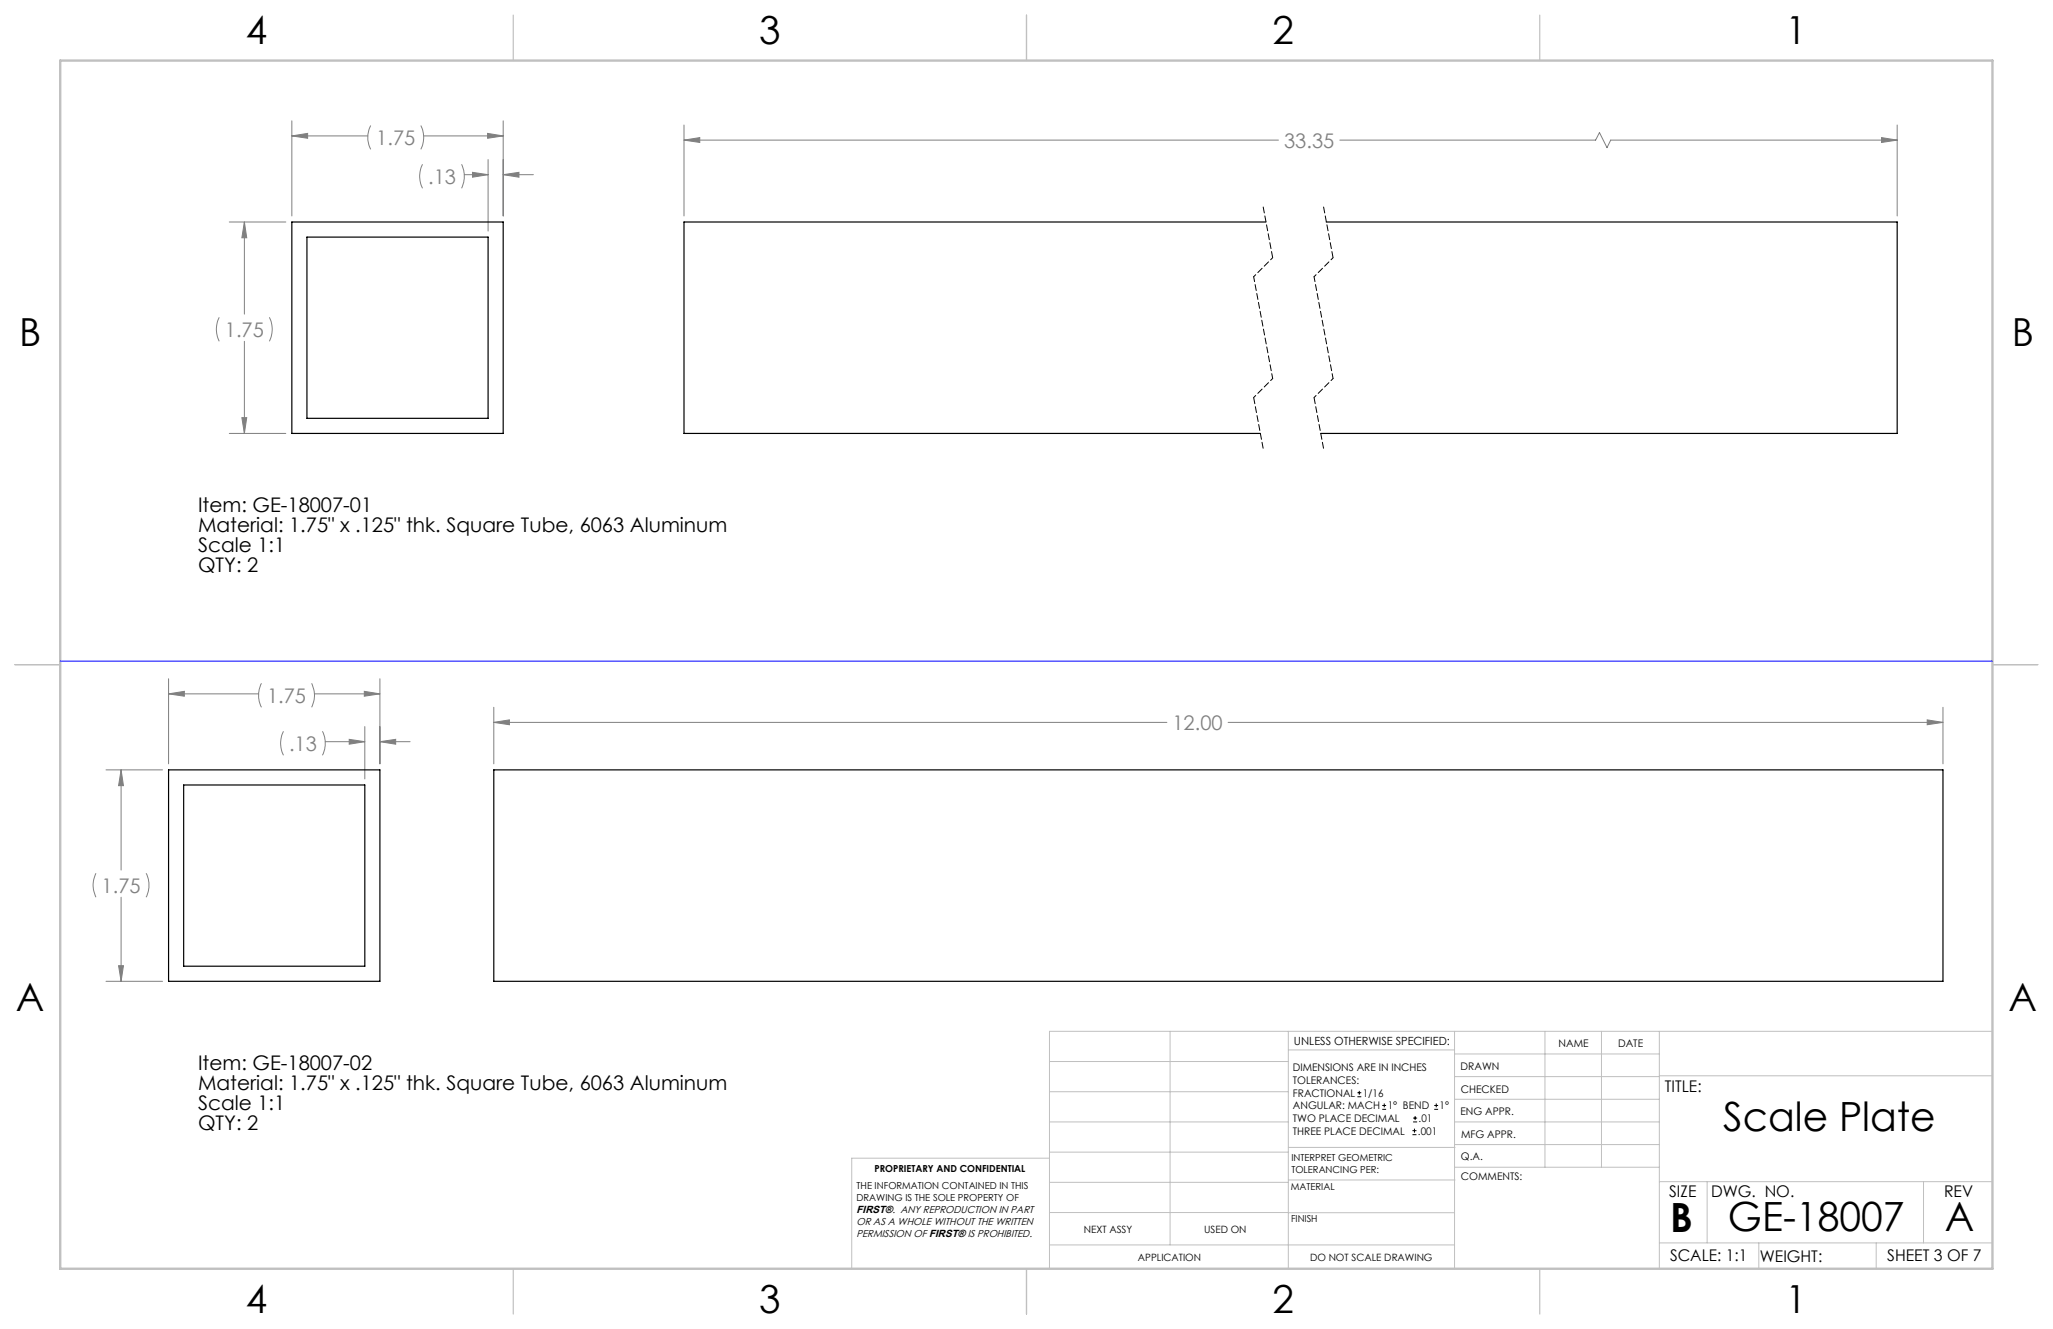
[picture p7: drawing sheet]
<svg xmlns="http://www.w3.org/2000/svg" width="432mm" height="279mm" viewBox="0 0 432 279" stroke-linecap="round" stroke-linejoin="round" font-family="sans-serif">
<g fill="none" stroke="#c0c0c0" stroke-width=".21">
<path d="M246.1 216.8v44.9M271 216.8v49.9M305.9 216.8v49.9M324.9 216.8v28.6M336.8 216.8v28.6M349 216.8v49.9M419.1 216.8h-198.4v49.9M220.7 235.9h50.3M220.7 229.5h50.3M220.7 223.2h50.3M271 220.7h34.9M305.9 231.1h43.1"/>
<path d="M305.9 226.3h43.1M305.9 221.6h43.1M305.9 235.9h43.1M349 226.2h70.1M220.7 248.6h50.3M220.7 242.2h50.3M220.7 254.9h50.3M220.7 243.5h-41.6v23.2M271 255h34.9M271 248.1h35M271 241.2h35M305.9 240.6h43.1"/>
<path d="M306 245.4h43M349 248.4h70.1M359.1 248.4v12.9M404.6 248.4v12.9M220.7 261.7h85.2M349 261.3h70.1M369.9 261.3v5.4M394.6 261.3v5.4"/>
</g>
<path d="M108 3.2v9.5M215.9 3.2v9.5M323.8 3.2v9.5M3.1 139.7h9.6M419.1 139.7h9.5M108 266.7v9.6M215.9 266.7v9.6M323.8 266.7v9.6" fill="none" stroke="#c0c0c0" stroke-width=".25"/>
<path d="M12.7 12.7h406.4v254h-406.4z" fill="none" stroke="#c0c0c0" stroke-width=".5"/>
<g fill="none" stroke="#808080" stroke-width=".21">
<path d="M61.4 25.4v20M61.4 28.6h16M61.4 28.6l3.3-.6v1.1zM78 26.4a5.5 5.5 0 0 0 0 5M88.5 26.4a5.5 5.5 0 0 1 0 5M88.9 34.5a5.6 5.6 0 0 0 0 5.1M89.1 28.6h16.7M97.1 34.5a5.9 5.9 0 0 1 0 5.1M97.6 36.7h5.1M99.4 36.2l3.3 .5-3.3 .6zM102.6 28l3.2 .6-3.2 .5zM102.7 33.5v15.1"/>
<path d="M105.8 25.4v20M105.8 36.7h6.4M105.8 36.7l3.3-.5v1.1zM143.9 29.5l3.3-.6v1.1zM143.9 26.3v19.1M143.9 29.5h125M281.8 29.5h53.8l.8-1.6 1.6 3.1 .8-1.5h60.2M395.7 28.9l3.3 .6-3.3 .5zM399 26.3v19.1M48.2 46.7h11.9M51.4 46.7l.5 3.3h-1zM51.4 46.7v19.3"/>
<path d="M46.1 66.7a5.6 5.6 0 0 0 0 5.1M51.4 71.8v19.3M56.7 66.7a5.6 5.6 0 0 1 0 5.1M48.2 91.1h11.9M50.9 87.8h1l-.5 3.3zM35.5 142.7v17.9M35.5 145.9h18.9M35.5 145.9l3.3-.6v1.1zM55 143.7a5.6 5.6 0 0 0 0 5M59.6 153.7a5.6 5.6 0 0 0 0 5.1M65.5 143.7a5.6 5.6 0 0 1 0 5M66.1 145.9h13.8"/>
<path d="M67.8 153.7a5.6 5.6 0 0 1 0 5.1M68.4 155.9h8.3M73.4 155.4l3.3 .5-3.3 .6zM76.6 145.3l3.3 .6-3.3 .5zM76.7 152.8v11M79.9 142.7v17.9M79.9 155.9h6.4M79.9 155.9l3.3-.5v1.1zM103.9 148.7v11.9M103.9 151.9h141.5M103.9 151.9l3.2-.6v1.1zM258.3 151.9h150.4"/>
<path d="M405.3 151.3l3.4 .6-3.4 .5zM408.7 148.7v11.9M22.3 161.9h11.9M25.5 161.9v21M25.5 161.9l.5 3.3h-1.1zM20.2 183.6a5.6 5.6 0 0 0 0 5M25.5 188.6v17.7M30.7 183.6a5.6 5.6 0 0 1 0 5M22.3 206.3h11.9M24.9 203h1.1l-.5 3.3z"/>
</g>
<path d="M265.7 43.5l2 10.7M278.4 43.5l2 10.7M263.7 83.6l2 10.7M276.4 83.6l2 10.7" fill="none" stroke="#000" stroke-width=".21" stroke-dasharray="1.3 .6"/>
<path d="M267.7 54.2l-4 4M280.4 54.2l-4 4M267.7 79.6l-4 4M280.4 79.6l-4 4" fill="none" stroke="#000" stroke-width=".21" stroke-dasharray="1.3 .6" stroke-dashoffset=".7"/>
<path d="M263.7 58.2l4 21.4M276.4 58.2l4 21.4" fill="none" stroke="#000" stroke-width=".21" stroke-dasharray="1.3 .6" stroke-dashoffset=".2"/>
<path d="M12.7 139h406.4" fill="none" stroke="#00f" stroke-width=".21"/>
<path d="M61.4 28.6l3.3-.6v1.1zM102.6 28l3.2 .6-3.2 .5zM50.9 87.8h1l-.5 3.3zM51.4 46.7l.5 3.3h-1zM99.4 36.2l3.3 .5-3.3 .6zM105.8 36.7l3.3-.5v1.1zM395.7 28.9l3.3 .6-3.3 .5zM143.9 29.5l3.3-.6v1.1zM35.5 145.9l3.3-.6v1.1zM76.6 145.3l3.3 .6-3.3 .5zM73.4 155.4l3.3 .5-3.3 .6zM79.9 155.9l3.3-.5v1.1zM24.9 203h1.1l-.5 3.3zM25.5 161.9l.5 3.3h-1.1zM405.3 151.3l3.4 .6-3.4 .5zM103.9 151.9l3.2-.6v1.1z" fill="#808080"/>
<path d="M61.4 46.7h44.4v44.4h-44.4zM64.6 49.8h38.1v38.1h-38.1zM266.2 46.7h-122.3v44.4h121.2M278.9 46.7h120.1v44.4h-121.2M35.5 161.9h44.4v44.4h-44.4zM38.6 165h38.1v38.1h-38.1zM103.9 161.9h304.8v44.4h-304.8z" fill="none" stroke="#000" stroke-width=".25"/>
<g fill="none" stroke="#000" stroke-width=".21">
<path d="M285.5 230.6h.8M285.5 229.7h.8M285.9 229.3v.9M290.7 233.2h.8M290.7 232.4h.8M291.1 232v.8M297.1 238.5h.8M297.1 237.7h.8M297.2 235.9h.9M297.2 235.1h.9M297.5 237.3v.8M297.6 234.6v.9"/>
<path d="M301.7 233.2h.8M301.7 232.4h.8M302.1 232v.8"/>
</g>
<g font-size="8.5">
<text x="362.4" y="237.7">Scale Plate</text>
<text x="351.3" y="259">B</text>
<text x="363.4" y="258.9">GE-18007</text>
<text x="409.1" y="258.9">A</text>
</g>
<g font-size="8.1">
<text x="51.7" y="9.3">4</text>
<text x="159.7" y="9.3">3</text>
<text x="267.6" y="9.3">2</text>
<text x="375.6" y="9.3">1</text>
<text x="4" y="72.8">B</text>
<text x="423.1" y="72.8">B</text>
<text x="3.3" y="212.5">A</text>
<text x="422.4" y="212.5">A</text>
<text x="51.7" y="276">4</text>
<text x="159.7" y="276">3</text>
<text x="267.6" y="276">2</text>
<text x="375.6" y="276">1</text>
</g>
<g font-size="4.2" fill="#808080">
<text x="79.1" y="30.5">1.75</text>
<text x="270.1" y="31">33.35</text>
<text x="90" y="38.6">.13</text>
<text x="47.3" y="70.8">1.75</text>
<text x="56.2" y="147.8">1.75</text>
<text x="246.6" y="153.4">12.00</text>
<text x="60.8" y="157.8">.13</text>
<text x="21.4" y="187.7">1.75</text>
</g>
<g font-size="4.2">
<text x="41.6" y="107.7">Item: GE-18007-01</text>
<text x="41.6" y="111.9">Material: 1.75&quot; x .125&quot; thk. Square Tube, 6063 Aluminum</text>
<text x="41.6" y="116.1">Scale 1:1</text>
<text x="41.6" y="120.2">QTY: 2</text>
<text x="41.6" y="225">Item: GE-18007-02</text>
<text x="41.6" y="229.2">Material: 1.75&quot; x .125&quot; thk. Square Tube, 6063 Aluminum</text>
<text x="41.6" y="233.4">Scale 1:1</text>
<text x="41.6" y="237.6">QTY: 2</text>
</g>
<g font-size="3.4">
<text x="350.2" y="229.5">TITLE:</text>
<text x="351.1" y="251.6">SIZE</text>
<text x="359.9" y="251.6">DWG. NO.</text>
<text x="408.9" y="251.7">REV</text>
<text x="351.2" y="265.2">SCALE: 1:1</text>
<text x="370.1" y="265.3">WEIGHT:</text>
<text x="396.9" y="265.2">SHEET 3 OF 7</text>
</g>
<text font-size="2.4" x="272.2" y="219.7">UNLESS OTHERWISE SPECIFIED:</text>
<g font-size="2.2">
<text x="327.8" y="220.1">NAME</text>
<text x="340.3" y="220.2">DATE</text>
<text x="271.9" y="225.3">DIMENSIONS ARE IN INCHES</text>
<text x="271.9" y="227.9">TOLERANCES:</text>
<text x="307.2" y="224.9">DRAWN</text>
<text x="271.9" y="230.6">FRACTIONAL</text>
<text x="271.9" y="233.2">ANGULAR: MACH</text>
<text x="286.6" y="230.6">1/16</text>
<text x="291.9" y="233.2">1° BEND</text>
<text x="302.8" y="233.2">1°</text>
<text x="307.3" y="229.8">CHECKED</text>
<text x="271.9" y="238.5">THREE PLACE DECIMAL</text>
<text x="271.9" y="235.9">TWO PLACE DECIMAL</text>
<text x="298.2" y="238.5">.001</text>
<text x="298.4" y="235.9">.01</text>
<text x="307.2" y="234.5">ENG APPR.</text>
<text x="307.3" y="239.2">MFG APPR.</text>
<text x="307.3" y="243.9">Q.A.</text>
<text x="307.3" y="248.1">COMMENTS:</text>
<text x="180.2" y="255.1">FIRST®. ANY REPRODUCTION IN PART</text>
</g>
<g font-size="2.1">
<text x="180.2" y="257.6">OR AS A WHOLE WITHOUT THE WRITTEN</text>
<text x="180.2" y="260.1">PERMISSION OF FIRST® IS PROHIBITED.</text>
<text x="227.9" y="259.2">NEXT ASSY</text>
<text x="253.3" y="259.2">USED ON</text>
<text x="239.3" y="265">APPLICATION</text>
<text x="275.5" y="265.1">DO NOT SCALE DRAWING</text>
</g>
<g font-size="2">
<text x="271.6" y="244.1">INTERPRET GEOMETRIC</text>
<text x="180.2" y="250">THE INFORMATION CONTAINED IN THIS</text>
<text x="183.9" y="246.4">PROPRIETARY AND CONFIDENTIAL</text>
<text x="271.5" y="250.2">MATERIAL</text>
<text x="271.6" y="246.6">TOLERANCING PER:</text>
<text x="180.2" y="252.5">DRAWING IS THE SOLE PROPERTY OF</text>
<text x="271.5" y="257">FINISH</text>
</g>
</svg>
